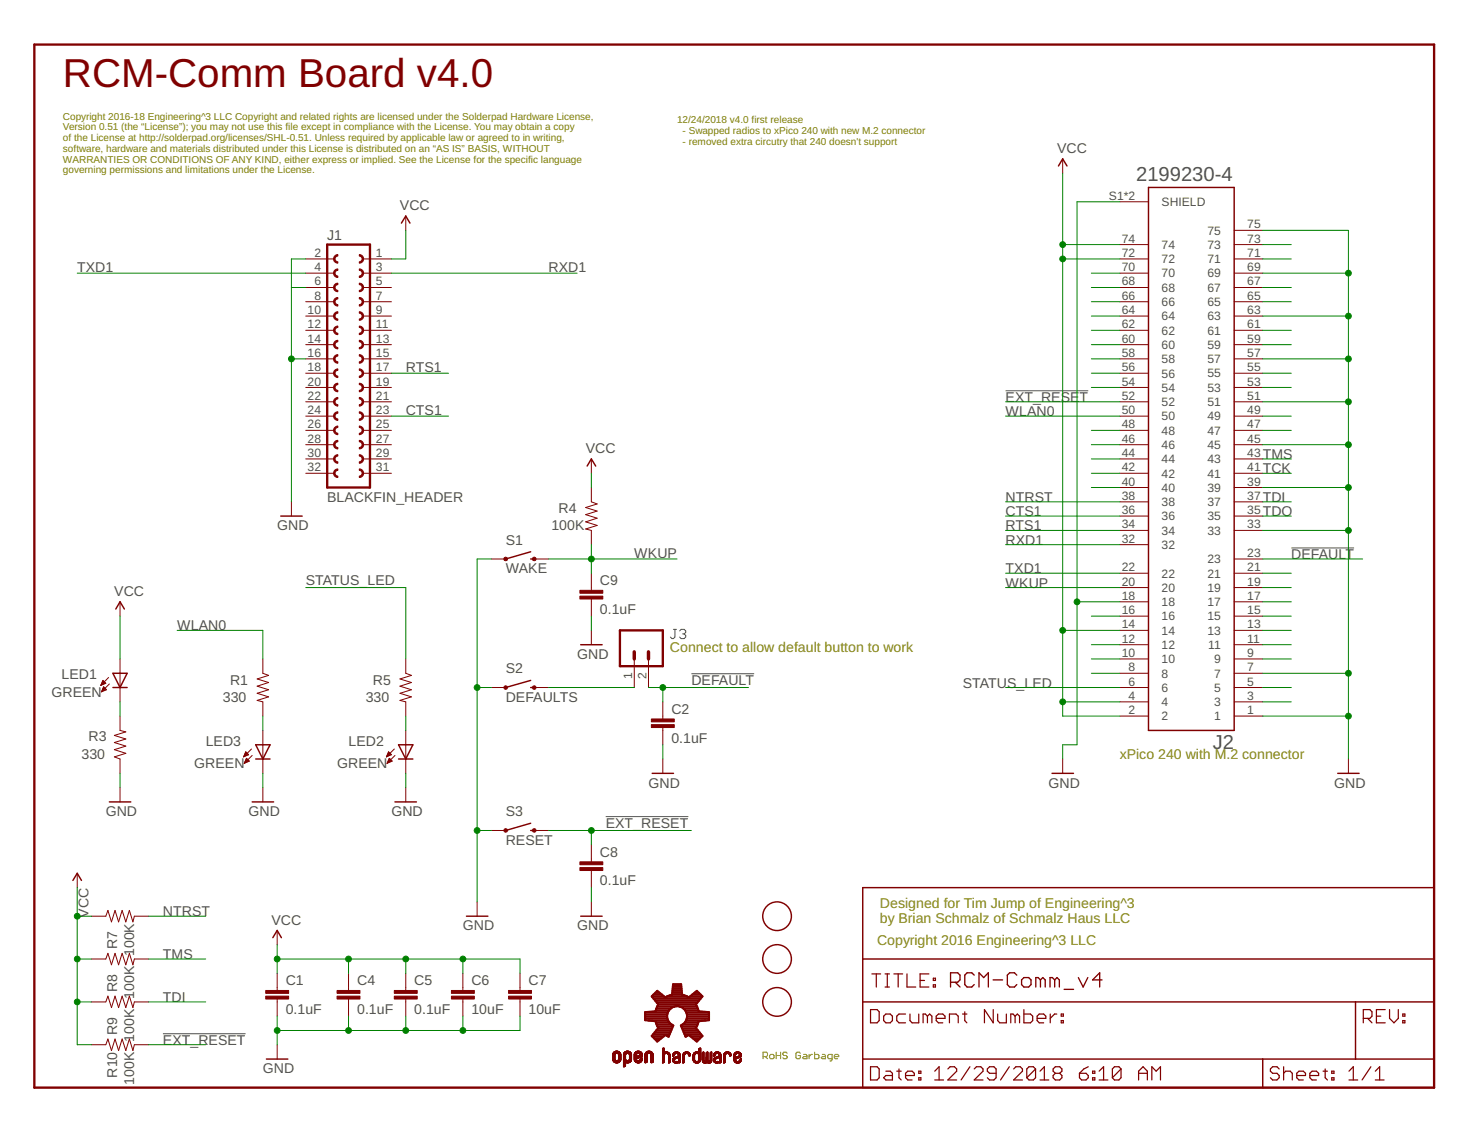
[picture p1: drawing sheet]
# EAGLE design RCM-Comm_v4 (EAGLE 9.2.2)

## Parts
C1  0.1uF  0.1UF-25V(+80/-20%)(0603)  [0603-CAP]
C2  0.1uF  0.1UF-25V(+80/-20%)(0603)  [0603-CAP]
C4  0.1uF  0.1UF-25V(+80/-20%)(0603)  [0603-CAP]
C5  0.1uF  0.1UF-25V(+80/-20%)(0603)  [0603-CAP]
C6  10uF  10UF-6.3V-20%(0603)  [0603-CAP]
C7  10uF  10UF-6.3V-20%(0603)  [0603-CAP]
C8  0.1uF  0.1UF-25V(+80/-20%)(0603)  [0603-CAP]
C9  0.1uF  0.1UF-25V(+80/-20%)(0603)  [0603-CAP]
FID1  FIDUCIAL  [FIDUCIAL_1MM]
FID2  FIDUCIAL  [FIDUCIAL_1MM]
FID3  FIDUCIAL  [FIDUCIAL_1MM]
J1  BLACKFIN_HEADER  [2X16]
J2  2199230-4  [TE_2199230-4]
J3  CONN_02  [1X02]
LED1  GREEN  LED0603  [LED-0603]
LED2  GREEN  LED0603  [LED-0603]
LED3  GREEN  LED0603  [LED-0603]
LOGO1  OSHW-LOGOM  [OSHW-LOGO-M]
R1  330  RESISTOR0603-RES  [0603-RES]
R3  330  RESISTOR0603-RES  [0603-RES]
R4  100K  RESISTOR0603-RES  [0603-RES]
R5  330  RESISTOR0603-RES  [0603-RES]
R7  100K  RESISTOR0603-RES  [0603-RES]
R8  100K  RESISTOR0603-RES  [0603-RES]
R9  100K  RESISTOR0603-RES  [0603-RES]
R10  100K  RESISTOR0603-RES  [0603-RES]
S1  WAKE  SWITCH-MOMENTARY-2SMD  [TACTILE-SWITCH-SMD]
S2  DEFAULTS  SWITCH-MOMENTARY-2SMD  [TACTILE-SWITCH-SMD]
S3  RESET  SWITCH-MOMENTARY-2SMD  [TACTILE-SWITCH-SMD]
U$3  ROHS_GARBAGE  [ROHS_GARBAGE_5MM]

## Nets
!DEFAULT!: C2.1 J2.23 J3.2
!EXT_RESET!: C8.1 J2.52 R10.2 S3.3
CTS1: J1.23(GP6) J2.36
GND: C1.2 C2.2 C4.2 C5.2 C6.2 C7.2 C8.2 C9.2 J1.2(GND) J1.16(GND16) J2.1 J2.7 J2.18 J2.33 J2.39 J2.45 J2.51 J2.57 J2.63 J2.69 J2.75 J2.S1(SHIELD) J2.S2(SHIELD) LED2.C LED3.C R3.1 S1.1 S2.1 S3.1
N$1: J3.1 S2.3
N$2: LED3.A R1.2
N$3: LED1.C R3.2
N$6: LED2.A R5.2
N$9: J2.3
N$10: J2.5
N$12: J2.9
N$13: J2.11
N$14: J2.13
N$15: J2.15
N$16: J2.17
N$17: J2.19
N$18: J2.21
N$23: J2.8
N$25: J2.10
N$27: J2.12
N$29: J2.16
N$40: J2.47
N$41: J2.49
N$43: J2.53
N$44: J2.55
N$46: J2.59
N$47: J2.61
N$49: J2.65
N$50: J2.67
N$52: J2.71
N$53: J2.73
N$58: J2.70
N$59: J2.68
N$60: J2.66
N$61: J2.64
N$62: J2.62
N$63: J2.60
N$64: J2.58
N$65: J2.56
N$66: J2.54
N$69: J2.48
N$70: J2.46
N$71: J2.44
N$72: J2.42
N$73: J2.40
NTRST: J2.38 R7.2
RTS1: J1.17(GP0) J2.34
RXD1: J1.3(TX0) J2.32
STATUS_LED: J2.6 R5.1
TCK: J2.41
TDI: J2.37 R9.2
TDO: J2.35
TMS: J2.43 R8.2
TXD1: J1.4(RX0) J2.22
VCC: C1.1 C4.1 C5.1 C6.1 C7.1 J1.1(3.3V) J2.2 J2.4 J2.14 J2.72 J2.74 LED1.A R4.1 R7.1 R8.1 R9.1 R10.1
WKUP: C9.1 J2.20 R4.2 S1.3
WLAN0: J2.50 R1.1
Unconnected: J1.5(TX1) J1.6(RX1) J1.7(TMR2) J1.8(TMR3) J1.9(SPI_MOSI) J1.10(SPI_MISO) J1.11(SPI_SCK) J1.12(SPI_SEL) J1.13(SPI_SEL2) J1.14(SPI_SCL) J1.15(I2C_SDA) J1.18(GP1) J1.19(GP2) J1.20(GP3) J1.21(GP4) J1.22(GP5) J1.24(GP7) J1.25(GP8) J1.26(GP9) J1.27(GPA) J1.28(GPB) J1.29(GPC) J1.30(GPD) J1.31(GPE) J1.32(GPF)

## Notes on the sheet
- RCM-Comm Board v4.0
- 12/24/2018 v4.0 first release
    - Swapped radios to xPico 240 with new M.2 connector
    - removed extra circutry that 240 doesn't support
- Copyright 2016-18 Engineering^3 LLC Copyright and related rights are licensed under the Solderpad Hardware License, 
  Version 0.51 (the “License”); you may not use this file except in compliance with the License. You may obtain a copy 
  of the License at http://solderpad.org/licenses/SHL-0.51. Unless required by applicable law or agreed to in writing, 
  software, hardware and materials distributed under this License is distributed on an “AS IS” BASIS, WITHOUT 
  WARRANTIES OR CONDITIONS OF ANY KIND, either express or implied. See the License for the specific language 
  governing permissions and limitations under the License.
- Connect to allow default button to work
- xPico 240 with M.2 connector
- Designed for Tim Jump of Engineering^3
  by Brian Schmalz of Schmalz Haus LLC
- Copyright 2016 Engineering^3 LLC

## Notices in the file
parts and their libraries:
SparkFun-Aesthetics: Licensing: Creative Commons ShareAlike 4.0 International - https://creativecommons.org/licenses/by-sa/4.0
